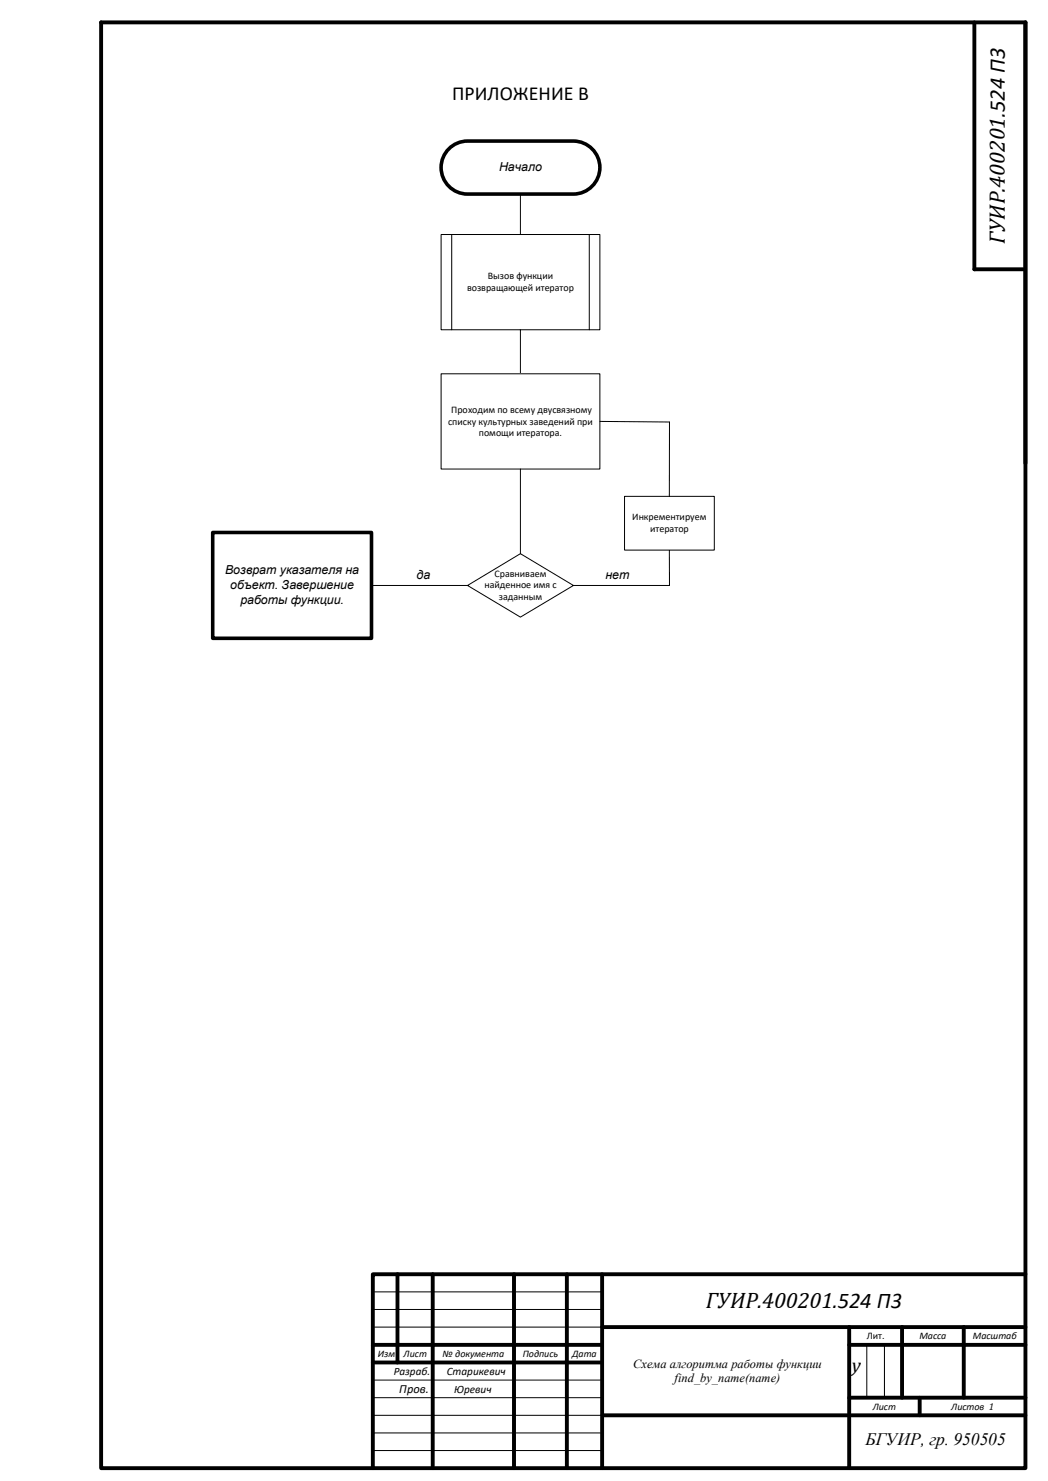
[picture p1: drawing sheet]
<svg xmlns="http://www.w3.org/2000/svg" width="297mm" height="420mm" viewBox="0 0 297 420" stroke-linecap="round" stroke-linejoin="round" font-family="sans-serif">
<g fill="none" stroke="#000" stroke-width="1.1">
<path d="M28.7 6.3h261.9v410h-261.9zM276.1 6.3v70.1h14.1M290.6 6.3v125.1M112.6 361.4v25M122.6 361.4v54.9M145.7 361.4v54.9M160.7 361.4v54.9M170.6 376.3h120M170.6 361.4v54.9M240.7 376.3v40M255.7 376.3v20.1M273.1 376.3v20.1"/>
<path d="M290.6 361.4h-184.9v54.9M105.7 381.4h64.9M105.7 386.4h64.9M240.7 381.4h49.9M240.7 396.4h49.9M260.6 396.4v5M170.8 401.4h119.8"/>
</g>
<path d="M105.7 366.4h64.9M105.7 371.3h64.9M105.7 376.3h64.9M105.7 391.4h64.9M105.7 396.4h64.9M245.7 381.4v15M250.7 381.4v15M105.7 401.4h65.1M105.7 406.4h64.9M105.7 411.4h64.9" fill="none" stroke="#000" stroke-width=".28"/>
<path d="M95 20h105v13h-105z" fill="#fff"/>
<path d="M95 20h105v13h-105z" fill="none" stroke="#fff" stroke-width=".28"/>
<path d="M127.6 41.9a7.5 7.5 0 0 1 4.9-1.9h30a7.5 7.5 0 0 1 7.5 7.5 7.5 7.5 0 0 1-7.5 7.5h-30a7.5 7.5 0 0 1-7-4.9 7.5 7.5 0 0 1 2.1-8.2z" fill-rule="evenodd" fill="#fff"/>
<path d="M127.6 41.9a7.5 7.5 0 0 1 4.9-1.9h30a7.5 7.5 0 0 1 7.5 7.5 7.5 7.5 0 0 1-7.5 7.5h-30a7.5 7.5 0 0 1-7-4.9 7.5 7.5 0 0 1 2.1-8.2z" fill="none" stroke="#000" stroke-width="1"/>
<path d="M147.5 55v15" fill="none" stroke="#000" stroke-width=".28"/>
<path d="M125 66.5h45v27h-45z" fill="#fff"/>
<path d="M125 66.5h45v27h-45zM128 66.5v27M167 66.5v27" fill="none" stroke="#000" stroke-width=".28"/>
<path d="M132.5 166l15-9 15 9-15 9z" fill-rule="evenodd" fill="#fff"/>
<path d="M147.5 93.5v12.5M105.3 166h27.2M132.5 166l15-9 15 9-15 9zM162.5 166h27.2" fill="none" stroke="#000" stroke-width=".28"/>
<path d="M60.3 151h45v30h-45z" fill="#fff"/>
<path d="M60.3 151h45v30h-45z" fill="none" stroke="#000" stroke-width="1"/>
<path d="M125 106h45v27h-45z" fill="#fff"/>
<path d="M125 106h45v27h-45zM170 119.5l19.7 .2M147.5 133v24M189.7 156v10" fill="none" stroke="#000" stroke-width=".28"/>
<path d="M177 140.8h25.4v15.2h-25.4z" fill="#fff"/>
<path d="M189.7 119.7v21.1M177 140.8h25.4v15.2h-25.4z" fill="none" stroke="#000" stroke-width=".28"/>
<text font-size="6.4" x="200" y="370.8">ГУИР.400201.524 П3</text>
<text font-size="6.3" x="284.8" y="69.2" transform="rotate(-90 284.8 69.2)">ГУИР.400201.524 П3</text>
<g font-size="5.6">
<text x="128.1" y="28.2">ПРИЛОЖЕНИЕ В</text>
<text x="241.4" y="389.2">у</text>
</g>
<text font-size="5" x="245.3" y="409.9">БГУИР, гр. 950505</text>
<g font-size="3.5">
<text x="141.4" y="48.6">Начало</text>
<text x="63.8" y="162.9">Возврат указателя на</text>
<text x="65.3" y="167.1">объект. Завершение</text>
<text x="118.1" y="164.1">да</text>
<text x="171.6" y="164.1">нет</text>
<text x="68.1" y="171.3">работы функции.</text>
<text x="179.4" y="387.8">Схема алгоритма работы функции</text>
<text x="113.2" y="394.9">Пров.</text>
<text x="191.2" y="392.1">find_by_name(name)</text>
</g>
<g font-size="3.2">
<text x="111.6" y="389.8">Разраб.</text>
<text x="126.6" y="390">Старикевич</text>
<text x="128.7" y="395">Юревич</text>
</g>
<g font-size="2.8">
<text x="132.4" y="82.6">возвращающей итератор</text>
<text x="138.3" y="79.2">Вызов функции</text>
<text x="127.9" y="117">Проходим по всему двусвязному</text>
<text x="127" y="120.4">списку культурных заведений при</text>
<text x="135.7" y="123.8">помощи итератора.</text>
<text x="179.2" y="147.6">Инкрементируем</text>
<text x="184.3" y="151">итератор</text>
<text x="137.3" y="166.9">найденное имя с</text>
<text x="140.2" y="163.5">Сравниваем</text>
<text x="141.4" y="170.3">заданным</text>
<text x="245.6" y="379.7">Лит.</text>
<text x="260.6" y="379.7">Масса</text>
<text x="275.7" y="379.7">Масштаб</text>
<text x="107.1" y="384.9">Изм</text>
<text x="114.4" y="384.7">Лист</text>
<text x="125.4" y="384.7">№ документа</text>
<text x="148.1" y="384.7">Подпись</text>
<text x="162.2" y="384.7">Дата</text>
<text x="247.4" y="399.7">Лист</text>
<text x="269.6" y="399.7">Листов 1</text>
</g>
</svg>
